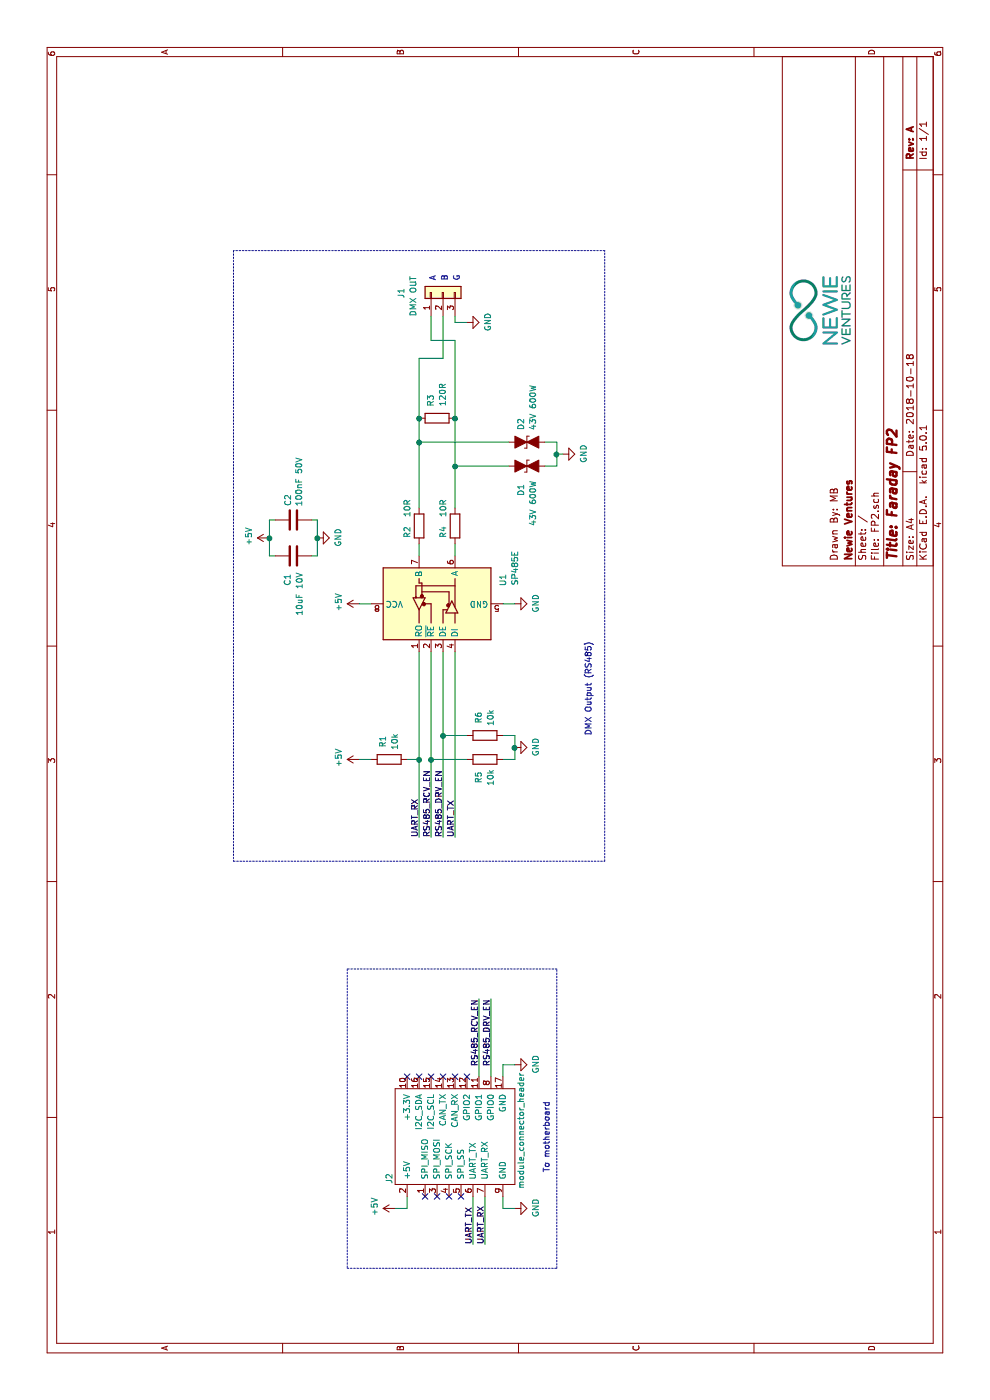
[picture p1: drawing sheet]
EESchema Schematic File Version 4
LIBS:FP2-cache
EELAYER 29 0
EELAYER END
$Descr A4 11693 8268
encoding utf-8
Sheet 1 1
Title "Faraday FP2"
Date "2018-10-18"
Rev "A"
Comp "Newie Ventures"
Comment1 "M Bright"
Comment2 "UTS"
Comment3 ""
Comment4 ""
$EndDescr
$Comp
L Connector_Generic:Conn_01x03 J1
U 1 1
P 9250 3700
F 0 "J1" H 9200 4050 50  0000 L CNN
F 1 "DMX OUT" H 9050 3950 50  0000 L CNN
F 2 "TerminalBlock_Phoenix:TerminalBlock_Phoenix_MKDS-1,5-3-5.08_1x03_P5.08mm_Horizontal" H 9250 3700 50  0001 C CNN
F 3 "http://www.on-shore.com/wp-content/uploads/2015/09/OSTYCXX2150.pdf" H 9250 3700 50  0001 C CNN
F 4 "Digikey" H 9250 3700 50  0001 C CNN "Supplier"
F 5 "ED2903-ND" H 9250 3700 50  0001 C CNN "Order Number"
F 6 "On Shore Technology" H 9250 3700 50  0001 C CNN "Manufacturer"
F 7 "OSTYC032150" H 9250 3700 50  0001 C CNN "Part Number"
F 8 "TERMINAL BLOCK 5.08MM 3POS PCB" H 9250 3700 50  0001 C CNN "Description"
	1    9250 3700
	1    0    0    -1  
$EndComp
$Comp
L Interface_UART:MAX485E U1
U 1 1
P 6650 3600
F 0 "U1" H 6850 3000 50  0000 C CNN
F 1 "SP485E" H 6950 2900 50  0000 C CNN
F 2 "project_parts:SOIC-8_3.9x4.9mm_P1.27mm" H 6650 2900 50  0001 C CNN
F 3 "https://www.exar.com/ds/sp481e_sp485e.pdf" H 6650 3650 50  0001 C CNN
F 4 "SP485EEN-L/TR" H 6650 3600 50  0001 C CNN "Part Number"
F 5 "MaxLinear" H 6650 3600 50  0001 C CNN "Manufacturer"
F 6 "IC TXRX RS485 HALF DUPLEX 8SOIC " H 6650 3600 50  0001 C CNN "Description"
F 7 "Digikey" H 6650 3600 50  0001 C CNN "Supplier"
F 8 "1016-1827-6-ND" H 6650 3600 50  0001 C CNN "Order Number"
	1    6650 3600
	1    0    0    -1  
$EndComp
$Comp
L Device:R R2
U 1 1
P 7300 3500
F 0 "R2" V 7200 3450 50  0000 C CNN
F 1 "10R" V 7200 3650 50  0000 C CNN
F 2 "Resistor_SMD:R_0805_2012Metric" V 7230 3500 50  0001 C CNN
F 3 "https://www.rohm.com/datasheet/ESR01MZPF/esr-e" H 7300 3500 50  0001 C CNN
F 4 "RES SMD 10 OHM 5% 0.4W 0805" V 7300 3500 50  0001 C CNN "Description"
F 5 "Digikey" V 7300 3500 50  0001 C CNN "Supplier"
F 6 "ESR10EZPJ100" V 7300 3500 50  0001 C CNN "Part Number"
F 7 "RHM10KCT-ND" V 7300 3500 50  0001 C CNN "Order Number"
F 8 "Rohm" V 7300 3500 50  0001 C CNN "Manufacturer"
	1    7300 3500
	0    1    1    0   
$EndComp
$Comp
L power:GND #PWR0101
U 1 1
P 7900 4700
F 0 "#PWR0101" H 7900 4450 50  0001 C CNN
F 1 "GND" H 7905 4527 50  0000 C CNN
F 2 "" H 7900 4700 50  0001 C CNN
F 3 "" H 7900 4700 50  0001 C CNN
	1    7900 4700
	1    0    0    -1  
$EndComp
$Comp
L Device:D_TVS_ALT D1
U 1 1
P 7800 4400
F 0 "D1" V 7750 4150 50  0000 L CNN
F 1 "43V 600W" V 7850 3900 50  0000 L CNN
F 2 "project_parts:D_SMB_NP" H 7800 4400 50  0001 C CNN
F 3 "http://www.littelfuse.com/~/media/electronics/datasheets/tvs_diodes/littelfuse_tvs_diode_smbj_datasheet.pdf.pdf" H 7800 4400 50  0001 C CNN
F 4 "TVS DIODE 43V 69.4V DO214AA" V 7800 4400 50  0001 C CNN "Description"
F 5 "SMBJ43CA" V 7800 4400 50  0001 C CNN "Part Number"
F 6 "Digikey" V 7800 4400 50  0001 C CNN "Supplier"
F 7 "Littelfuse" V 7800 4400 50  0001 C CNN "Manufacturer"
F 8 "SMBJ43CALFCT-ND" V 7800 4400 50  0001 C CNN "Order Number"
	1    7800 4400
	0    1    1    0   
$EndComp
Wire Wire Line
	7800 4550 7800 4650
Wire Wire Line
	7800 4650 7900 4650
Wire Wire Line
	8000 4650 7900 4650
Connection ~ 7900 4650
Wire Wire Line
	8000 4650 8000 4550
Wire Wire Line
	7900 4650 7900 4700
Wire Wire Line
	7800 4250 7800 3800
Wire Wire Line
	7800 3800 7450 3800
Wire Wire Line
	8000 4250 8000 3500
Wire Wire Line
	8000 3500 7450 3500
Connection ~ 8000 3500
Connection ~ 7800 3800
$Comp
L power:GND #PWR0102
U 1 1
P 9000 3900
F 0 "#PWR0102" H 9000 3650 50  0001 C CNN
F 1 "GND" H 9005 3727 50  0000 C CNN
F 2 "" H 9000 3900 50  0001 C CNN
F 3 "" H 9000 3900 50  0001 C CNN
	1    9000 3900
	1    0    0    -1  
$EndComp
Wire Wire Line
	9000 3900 9000 3800
Wire Wire Line
	7150 3500 7050 3500
Wire Wire Line
	7150 3800 7050 3800
$Comp
L power:GND #PWR0103
U 1 1
P 6650 4300
F 0 "#PWR0103" H 6650 4050 50  0001 C CNN
F 1 "GND" H 6655 4127 50  0000 C CNN
F 2 "" H 6650 4300 50  0001 C CNN
F 3 "" H 6650 4300 50  0001 C CNN
	1    6650 4300
	1    0    0    -1  
$EndComp
Wire Wire Line
	6650 4300 6650 4200
$Comp
L power:+5V #PWR0104
U 1 1
P 6650 3000
F 0 "#PWR0104" H 6650 2850 50  0001 C CNN
F 1 "+5V" H 6665 3173 50  0000 C CNN
F 2 "" H 6650 3000 50  0001 C CNN
F 3 "" H 6650 3000 50  0001 C CNN
	1    6650 3000
	1    0    0    -1  
$EndComp
Wire Wire Line
	6650 3100 6650 3000
$Comp
L Device:R R3
U 1 1
P 8200 3650
F 0 "R3" H 8050 3600 50  0000 C CNN
F 1 "120R" H 8000 3700 50  0000 C CNN
F 2 "Resistor_SMD:R_0805_2012Metric" V 8130 3650 50  0001 C CNN
F 3 "https://www.rohm.com/datasheet/ESR01MZPF/esr-e" H 8200 3650 50  0001 C CNN
F 4 "RES SMD 120 OHM 5% 0.4W 0805" V 8200 3650 50  0001 C CNN "Description"
F 5 "ESR10EZPJ121" H 8200 3650 50  0001 C CNN "Part Number"
F 6 "Rohm" H 8200 3650 50  0001 C CNN "Manufacturer"
F 7 "Digikey" H 8200 3650 50  0001 C CNN "Supplier"
F 8 "RHM120KCT-ND" H 8200 3650 50  0001 C CNN "Order Number"
	1    8200 3650
	-1   0    0    1   
$EndComp
Wire Wire Line
	7800 3800 8200 3800
Wire Wire Line
	8000 3500 8200 3500
Connection ~ 8200 3500
Connection ~ 8200 3800
Text Label 4700 3700 0    50   ~ 0
RS485_DRV_EN
Text Label 4700 3600 0    50   ~ 0
RS485_RCV_EN
Wire Wire Line
	8700 3500 8700 3700
Wire Wire Line
	8200 3800 8850 3800
Wire Wire Line
	8200 3500 8700 3500
Wire Wire Line
	8850 3800 8850 3600
Text Notes 9350 3650 0    50   ~ 0
A
Text Notes 9350 3750 0    50   ~ 0
B
Text Notes 9350 3850 0    50   ~ 0
G
Wire Wire Line
	9000 3800 9050 3800
Wire Wire Line
	8700 3700 9050 3700
Wire Wire Line
	8850 3600 9050 3600
$Comp
L Device:R R1
U 1 1
P 5350 3250
F 0 "R1" H 5200 3200 50  0000 C CNN
F 1 "10k" H 5200 3300 50  0000 C CNN
F 2 "Resistor_SMD:R_0805_2012Metric" V 5280 3250 50  0001 C CNN
F 3 "http://www.yageo.com/documents/recent/PYu-RC_Group_51_RoHS_L_9.pdf" H 5350 3250 50  0001 C CNN
F 4 "RES SMD 10K OHM 1% 1/8W 0805" V 5350 3250 50  0001 C CNN "Description"
F 5 "Yageo" H 5350 3250 50  0001 C CNN "Manufacturer"
F 6 "RC0805FR-0710KL" H 5350 3250 50  0001 C CNN "Part Number"
F 7 "311-10.0KCRCT-ND" H 5350 3250 50  0001 C CNN "Order Number"
F 8 "Digikey" H 5350 3250 50  0001 C CNN "Supplier"
	1    5350 3250
	-1   0    0    1   
$EndComp
$Comp
L power:+5V #PWR0105
U 1 1
P 5350 3000
F 0 "#PWR0105" H 5350 2850 50  0001 C CNN
F 1 "+5V" H 5365 3173 50  0000 C CNN
F 2 "" H 5350 3000 50  0001 C CNN
F 3 "" H 5350 3000 50  0001 C CNN
	1    5350 3000
	1    0    0    -1  
$EndComp
Wire Wire Line
	5350 3400 5350 3500
Wire Wire Line
	5350 3100 5350 3000
$Comp
L power:GND #PWR0106
U 1 1
P 5450 4300
F 0 "#PWR0106" H 5450 4050 50  0001 C CNN
F 1 "GND" H 5455 4127 50  0000 C CNN
F 2 "" H 5450 4300 50  0001 C CNN
F 3 "" H 5450 4300 50  0001 C CNN
	1    5450 4300
	1    0    0    -1  
$EndComp
Wire Wire Line
	5350 4200 5350 4300
Wire Wire Line
	5350 4300 5450 4300
Wire Wire Line
	5550 4300 5550 4200
Connection ~ 5450 4300
Wire Wire Line
	5450 4300 5550 4300
Wire Wire Line
	5550 3900 5550 3700
Wire Wire Line
	5350 3900 5350 3600
Wire Wire Line
	5550 3700 6250 3700
Wire Wire Line
	5350 3600 6250 3600
Wire Wire Line
	4700 3800 6250 3800
Wire Wire Line
	4700 3500 5350 3500
Connection ~ 5350 3500
Wire Wire Line
	5350 3500 6250 3500
Text Label 1300 3950 0    50   ~ 0
UART_TX
Text Label 1300 4050 0    50   ~ 0
UART_RX
Wire Wire Line
	1300 3950 1700 3950
Wire Wire Line
	1300 4050 1700 4050
Text Label 4700 3800 0    50   ~ 0
UART_TX
Text Label 4700 3500 0    50   ~ 0
UART_RX
Text Label 3350 4100 2    50   ~ 0
RS485_DRV_EN
Text Label 3350 4000 2    50   ~ 0
RS485_RCV_EN
Wire Wire Line
	3350 4000 2700 4000
Wire Wire Line
	3350 4100 2700 4100
$Comp
L power:+5V #PWR0107
U 1 1
P 1600 3300
F 0 "#PWR0107" H 1600 3150 50  0001 C CNN
F 1 "+5V" H 1615 3473 50  0000 C CNN
F 2 "" H 1600 3300 50  0001 C CNN
F 3 "" H 1600 3300 50  0001 C CNN
	1    1600 3300
	1    0    0    -1  
$EndComp
Wire Wire Line
	1700 3400 1600 3400
Wire Wire Line
	1600 3400 1600 3300
$Comp
L power:GND #PWR0108
U 1 1
P 1600 4300
F 0 "#PWR0108" H 1600 4050 50  0001 C CNN
F 1 "GND" H 1605 4127 50  0000 C CNN
F 2 "" H 1600 4300 50  0001 C CNN
F 3 "" H 1600 4300 50  0001 C CNN
	1    1600 4300
	1    0    0    -1  
$EndComp
Wire Wire Line
	1600 4300 1600 4200
Wire Wire Line
	1600 4200 1700 4200
$Comp
L power:GND #PWR0109
U 1 1
P 2800 4300
F 0 "#PWR0109" H 2800 4050 50  0001 C CNN
F 1 "GND" H 2805 4127 50  0000 C CNN
F 2 "" H 2800 4300 50  0001 C CNN
F 3 "" H 2800 4300 50  0001 C CNN
	1    2800 4300
	1    0    0    -1  
$EndComp
Wire Wire Line
	2700 4200 2800 4200
Wire Wire Line
	2800 4200 2800 4300
NoConn ~ 2700 3400
NoConn ~ 1700 3550
NoConn ~ 1700 3650
NoConn ~ 1700 3750
NoConn ~ 1700 3850
NoConn ~ 2700 3500
NoConn ~ 2700 3600
NoConn ~ 2700 3700
NoConn ~ 2700 3800
NoConn ~ 2700 3900
Wire Wire Line
	7050 2300 7050 2250
Wire Wire Line
	7050 2650 7050 2600
Wire Wire Line
	7350 2300 7350 2250
Wire Wire Line
	7350 2650 7350 2600
Wire Wire Line
	7200 2650 7050 2650
Wire Wire Line
	7350 2650 7200 2650
Connection ~ 7200 2650
$Comp
L power:GND #PWR0110
U 1 1
P 7200 2650
F 0 "#PWR0110" H 7200 2400 50  0001 C CNN
F 1 "GND" H 7205 2477 50  0000 C CNN
F 2 "" H 7200 2650 50  0001 C CNN
F 3 "" H 7200 2650 50  0001 C CNN
	1    7200 2650
	1    0    0    -1  
$EndComp
Wire Wire Line
	7200 2250 7350 2250
Wire Wire Line
	7050 2250 7200 2250
Connection ~ 7200 2250
$Comp
L power:+5V #PWR0111
U 1 1
P 7200 2250
F 0 "#PWR0111" H 7200 2100 50  0001 C CNN
F 1 "+5V" H 7215 2423 50  0000 C CNN
F 2 "" H 7200 2250 50  0001 C CNN
F 3 "" H 7200 2250 50  0001 C CNN
	1    7200 2250
	1    0    0    -1  
$EndComp
$Comp
L Device:C C2
U 1 1
P 7350 2450
F 0 "C2" H 7465 2496 50  0000 L CNN
F 1 "100nF 50V" H 7465 2405 50  0000 L CNN
F 2 "Resistor_SMD:R_0805_2012Metric" H 7388 2300 50  0001 C CNN
F 3 "https://psearch.en.murata.com/capacitor/product/GCM21BR71H104KA37%23.pdf" H 7350 2450 50  0001 C CNN
F 4 "CAP CER 0.1UF 50V X7R 0805" H 7350 2450 50  0001 C CNN "Description"
F 5 "GCM21BR71H104KA37K" H 7350 2450 50  0001 C CNN "Part Number"
F 6 "490-8049-1-ND" H 7350 2450 50  0001 C CNN "Order Number"
F 7 "Digikey" H 7350 2450 50  0001 C CNN "Supplier"
F 8 "Murata" H 7350 2450 50  0001 C CNN "Manufacturer"
	1    7350 2450
	1    0    0    -1  
$EndComp
$Comp
L Device:R R6
U 1 1
P 5550 4050
F 0 "R6" H 5400 4000 50  0000 C CNN
F 1 "10k" H 5400 4100 50  0000 C CNN
F 2 "Resistor_SMD:R_0805_2012Metric" V 5480 4050 50  0001 C CNN
F 3 "http://www.yageo.com/documents/recent/PYu-RC_Group_51_RoHS_L_9.pdf" H 5550 4050 50  0001 C CNN
F 4 "RES SMD 10K OHM 1% 1/8W 0805" V 5550 4050 50  0001 C CNN "Description"
F 5 "Yageo" H 5550 4050 50  0001 C CNN "Manufacturer"
F 6 "RC0805FR-0710KL" H 5550 4050 50  0001 C CNN "Part Number"
F 7 "311-10.0KCRCT-ND" H 5550 4050 50  0001 C CNN "Order Number"
F 8 "Digikey" H 5550 4050 50  0001 C CNN "Supplier"
	1    5550 4050
	-1   0    0    1   
$EndComp
$Comp
L Device:R R5
U 1 1
P 5350 4050
F 0 "R5" H 5200 4000 50  0000 C CNN
F 1 "10k" H 5200 4100 50  0000 C CNN
F 2 "Resistor_SMD:R_0805_2012Metric" V 5280 4050 50  0001 C CNN
F 3 "http://www.yageo.com/documents/recent/PYu-RC_Group_51_RoHS_L_9.pdf" H 5350 4050 50  0001 C CNN
F 4 "RES SMD 10K OHM 1% 1/8W 0805" V 5350 4050 50  0001 C CNN "Description"
F 5 "Yageo" H 5350 4050 50  0001 C CNN "Manufacturer"
F 6 "RC0805FR-0710KL" H 5350 4050 50  0001 C CNN "Part Number"
F 7 "311-10.0KCRCT-ND" H 5350 4050 50  0001 C CNN "Order Number"
F 8 "Digikey" H 5350 4050 50  0001 C CNN "Supplier"
	1    5350 4050
	1    0    0    1   
$EndComp
Wire Wire Line
	5350 3600 4700 3600
Connection ~ 5350 3600
Wire Wire Line
	5550 3700 4700 3700
Connection ~ 5550 3700
Wire Notes Line
	1100 2900 1100 4650
Wire Notes Line
	1100 4650 3600 4650
Wire Notes Line
	3600 4650 3600 2900
Wire Notes Line
	3600 2900 1100 2900
Wire Notes Line
	4500 1950 4500 5050
Wire Notes Line
	4500 5050 9600 5050
Wire Notes Line
	9600 5050 9600 1950
Wire Notes Line
	9600 1950 4500 1950
Text Notes 1900 4600 0    50   ~ 0
To motherboard
Text Notes 5550 4950 0    50   ~ 0
DMX Output (RS485)
$Comp
L Device:R R4
U 1 1
P 7300 3800
F 0 "R4" V 7200 3750 50  0000 C CNN
F 1 "10R" V 7200 3950 50  0000 C CNN
F 2 "Resistor_SMD:R_0805_2012Metric" V 7230 3800 50  0001 C CNN
F 3 "https://www.rohm.com/datasheet/ESR01MZPF/esr-e" H 7300 3800 50  0001 C CNN
F 4 "RES SMD 10 OHM 5% 0.4W 0805" V 7300 3800 50  0001 C CNN "Description"
F 5 "Digikey" V 7300 3800 50  0001 C CNN "Supplier"
F 6 "ESR10EZPJ100" V 7300 3800 50  0001 C CNN "Part Number"
F 7 "RHM10KCT-ND" V 7300 3800 50  0001 C CNN "Order Number"
F 8 "Rohm" V 7300 3800 50  0001 C CNN "Manufacturer"
	1    7300 3800
	0    1    1    0   
$EndComp
$Comp
L Device:C C1
U 1 1
P 7050 2450
F 0 "C1" H 6800 2500 50  0000 L CNN
F 1 "10uF 10V" H 6550 2400 50  0000 L CNN
F 2 "Resistor_SMD:R_0805_2012Metric" H 7088 2300 50  0001 C CNN
F 3 "https://media.digikey.com/pdf/Data%20Sheets/Samsung%20PDFs/CL_Series_MLCC_ds.pdf" H 7050 2450 50  0001 C CNN
F 4 "CAP CER 10UF 10V X5R 0805" H 7050 2450 50  0001 C CNN "Description"
F 5 "CL21A106KPCLQNC" H 7050 2450 50  0001 C CNN "Part Number"
F 6 "1276-2402-1-ND" H 7050 2450 50  0001 C CNN "Order Number"
F 7 "Digikey" H 7050 2450 50  0001 C CNN "Supplier"
F 8 "Samsung Electro-mechanics" H 7050 2450 50  0001 C CNN "Manufacturer"
	1    7050 2450
	1    0    0    -1  
$EndComp
$Comp
L Device:D_TVS_ALT D2
U 1 1
P 8000 4400
F 0 "D2" V 7950 4500 50  0000 L CNN
F 1 "43V 600W" V 8050 4500 50  0000 L CNN
F 2 "project_parts:D_SMB_NP" H 8000 4400 50  0001 C CNN
F 3 "http://www.littelfuse.com/~/media/electronics/datasheets/tvs_diodes/littelfuse_tvs_diode_smbj_datasheet.pdf.pdf" H 8000 4400 50  0001 C CNN
F 4 "TVS DIODE 43V 69.4V DO214AA" V 8000 4400 50  0001 C CNN "Description"
F 5 "SMBJ43CA" V 8000 4400 50  0001 C CNN "Part Number"
F 6 "Digikey" V 8000 4400 50  0001 C CNN "Supplier"
F 7 "Littelfuse" V 8000 4400 50  0001 C CNN "Manufacturer"
F 8 "SMBJ43CALFCT-ND" V 8000 4400 50  0001 C CNN "Order Number"
	1    8000 4400
	0    1    1    0   
$EndComp
$Comp
L faraday:module_connector_header J2
U 1 1
P 2200 3800
F 0 "J2" H 1850 4350 50  0000 C CNN
F 1 "module_connector_header" H 2250 3250 50  0000 C CNN
F 2 "project_parts:Faraday_module" H 2300 3100 50  0001 C CNN
F 3 "https://cdn.amphenol-icc.com/media/wysiwyg/files/drawing/68000.pdf" H 2300 3100 50  0001 C CNN
F 4 "CONN HEADER MALE 18POS .1\"" H 1950 4450 50  0001 C CNN "Description"
F 5 "Amphenol FCI" H 2200 3800 50  0001 C CNN "Manufacturer"
F 6 "68001-418HLF" H 2200 3800 50  0001 C CNN "Part Number"
F 7 "609-5513-ND" H 2200 3800 50  0001 C CNN "Order Number"
F 8 "Digikey" H 2200 3800 50  0001 C CNN "Supplier"
	1    2200 3800
	1    0    0    -1  
$EndComp
$EndSCHEMATC
